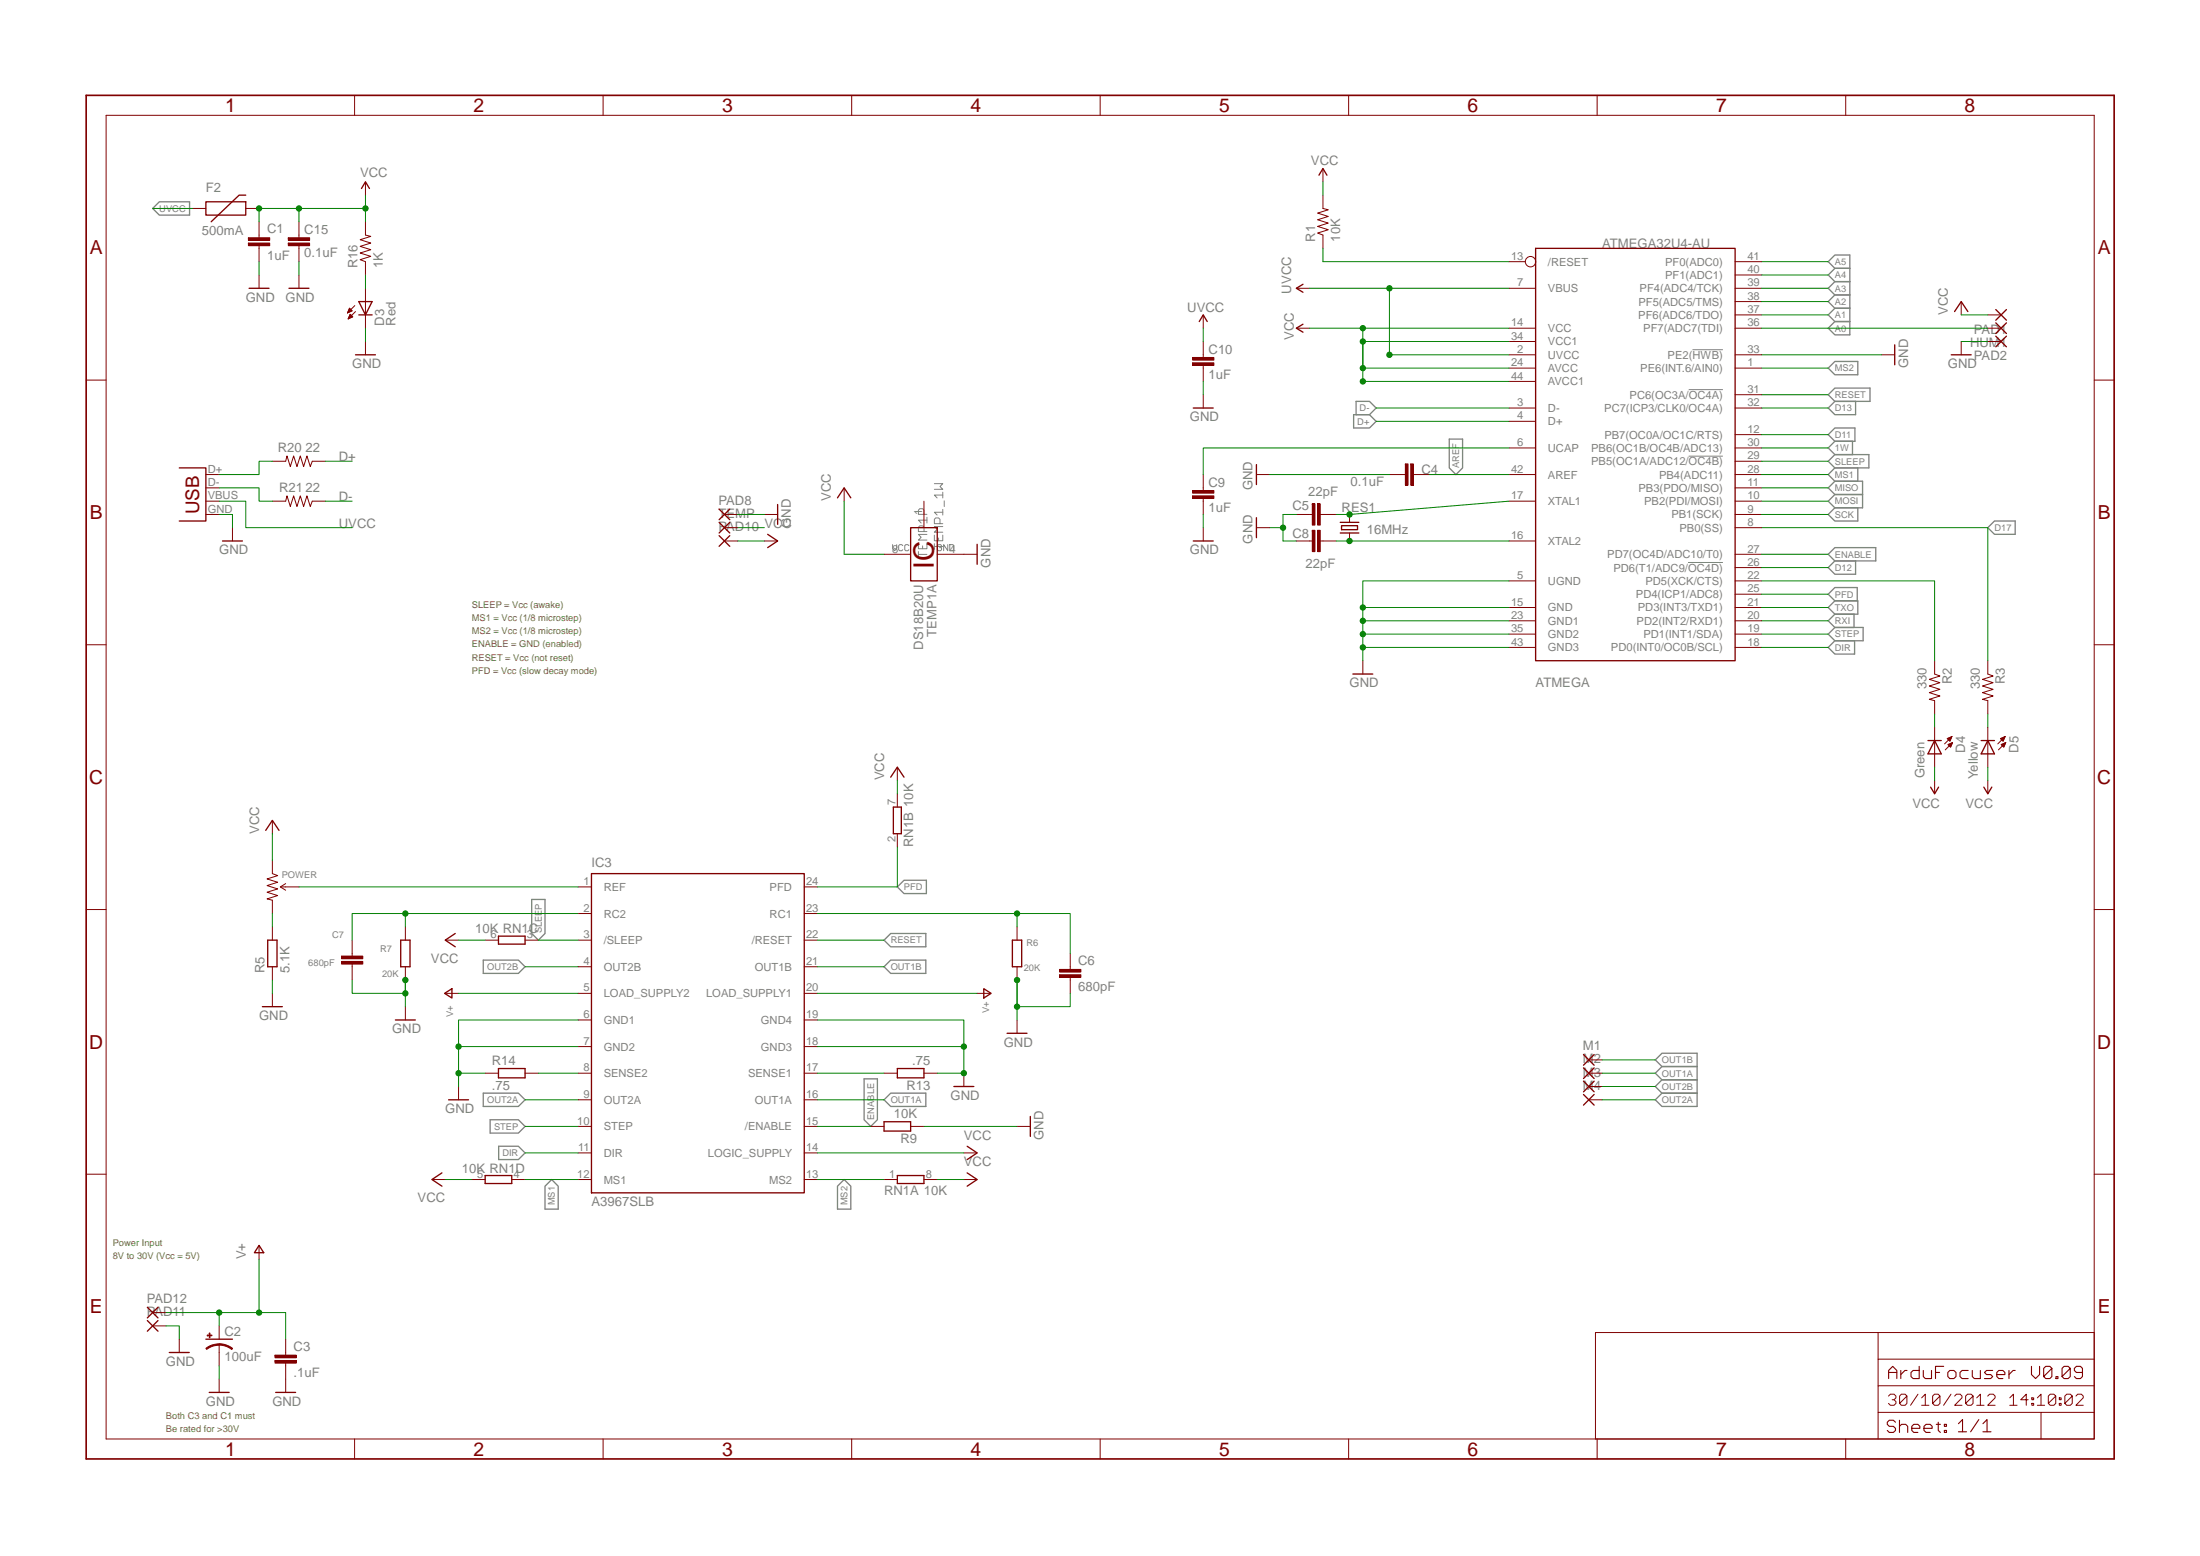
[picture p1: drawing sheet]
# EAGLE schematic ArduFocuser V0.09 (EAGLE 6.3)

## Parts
ATMEGA  ATMEGA32U4-AU  [TQFP44]
C1  1uF  CAP0805  [0805]
C2  100uF  CPOL-USD  [PANASONIC_D@1]
C3  .1uF  C-EUC0805  [C0805]
C4  0.1uF  CAP0805  [0805]
C5  22pF  CAP0805  [0805]
C6  680pF  C-EUC0805  [C0805]
C7  680pF  C-EUC0805  [C0805]
C8  22pF  CAP0805  [0805]
C9  1uF  CAP0805  [0805]
C10  1uF  CAP0805  [0805]
C15  0.1uF  CAP0805  [0805]
D3  Red  LED1206  [LED-1206]
D4  Green  LED1206  [LED-1206]
D5  Yellow  LED1206  [LED-1206]
F2  500mA  PTCSMD  [PTC-1206]
HUM1  1,6/0,8  [1,6/0,8]
IC3  A3967SLB  [SO24W]
M1  1,6/0,8  [1,6/0,8]
M2  1,6/0,8  [1,6/0,8]
M3  1,6/0,8  [1,6/0,8]
M4  1,6/0,8  [1,6/0,8]
PAD1  1,6/0,8  [1,6/0,8]
PAD2  1,6/0,8  [1,6/0,8]
PAD8  1,6/0,8  [1,6/0,8]
PAD10  1,6/0,8  [1,6/0,8]
PAD11  2,15/1,0  [2,15/1,0]
PAD12  2,15/1,0  [2,15/1,0]
POWER  TRIMPOTSMD  [TRIMPOT-3MM]
R1  10K  RESISTOR0805-RES  [0805]
R2  330  RESISTOR0805-RES  [0805]
R3  330  RESISTOR0805-RES  [0805]
R5  5.1K  R-EU_R0805  [R0805]
R6  20K  R-EU_R0805  [R0805]
R7  20K  R-EU_R0805  [R0805]
R9  10K  R-EU_R0805  [R0805]
R13  .75  R-EU_R0805  [R0805]
R14  .75  R-EU_R0805  [R0805]
R16  1K  RESISTOR0805-RES  [0805]
R20  22  RESISTOR0805-RES  [0805]
R21  22  RESISTOR0805-RES  [0805]
RES1  16MHz  CRYSTAL5X3  [CRYSTAL-SMD-5X3]
RN1  10K  4R-N0603-ARC  [0603-ARC]
TEMP  1,6/0,8  [1,6/0,8]
TEMP1  DS18B20U  [UMAX8]
USB  USB-MICROB  [USB-MICROB]

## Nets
1W: ATMEGA.30(PB6(OC1B/OC4B/ADC13)) TEMP.1(P)
A0: ATMEGA.36(PF7(ADC7(TDI)) HUM1.1(P)
A1: ATMEGA.37(PF6(ADC6/TDO))
A2: ATMEGA.38(PF5(ADC5/TMS))
A3: ATMEGA.39(PF4(ADC4/TCK))
A4: ATMEGA.40(PF1(ADC1))
A5: ATMEGA.41(PF0(ADC0))
AREF: ATMEGA.42(AREF) C4.2
D11: ATMEGA.12(PB7(OC0A/OC1C/RTS))
D12: ATMEGA.26(PD6(T1/ADC9/!OC4D))
D13: ATMEGA.32(PC7(ICP3/CLK0/OC4A))
D17: ATMEGA.8(PB0(SS)) R3.1
D+: ATMEGA.4(D+) R20.1
D-: ATMEGA.3(D-) R21.1
DIR: ATMEGA.18(PD0(INT0/OC0B/SCL)) IC3.11(DIR)
ENABLE: ATMEGA.27(PD7(OC4D/ADC10/T0)) IC3.15(/ENABLE) R9.2
GND: ATMEGA.5(UGND) ATMEGA.15(GND) ATMEGA.23(GND1) ATMEGA.33(PE2(!HWB)) ATMEGA.35(GND2) ATMEGA.43(GND3) C1.2 C2.- C3.2 C4.1 C5.2 C6.2 C7.2 C8.2 C9.1 C10.1 C15.1 D3.C IC3.6(GND1) IC3.7(GND2) IC3.18(GND3) IC3.19(GND4) PAD2.1(P) PAD8.1(P) PAD11.1(P) R5.1 R6.1 R7.1 R9.1 R13.1 R14.1 TEMP1.4 USB.GND
MISO: ATMEGA.11(PB3(PDO/MISO))
MOSI: ATMEGA.10(PB2(PDI/MOSI))
MS1: ATMEGA.28(PB4(ADC11)) IC3.12(MS1) RN1.4
MS2: ATMEGA.1(PE6(INT.6/AIN0)) IC3.13(MS2) RN1.1
N$1: ATMEGA.16(XTAL2) C8.1 RES1.1
N$3: ATMEGA.17(XTAL1) C5.1 RES1.3
N$6: ATMEGA.6(UCAP) C9.2
N$7: R21.2 USB.D-
N$8: IC3.8(SENSE2) R14.2
N$9: IC3.17(SENSE1) R13.2
N$10: C7.1 IC3.2(RC2) R7.2
N$11: R20.2 USB.D+
N$13: C6.1 IC3.23(RC1) R6.2
N$14: IC3.1(REF) POWER.2(WIPER)
N$16: POWER.3(CW) R5.2
N$17: D5.C R3.2
N$18: D4.C R2.2
N$38: D3.A R16.1
OUT1A [MOTOR OUT]: IC3.16(OUT1A) M2.1(P)
OUT1B [MOTOR OUT]: IC3.21(OUT1B) M1.1(P)
OUT2A [MOTOR OUT]: IC3.9(OUT2A) M4.1(P)
OUT2B [MOTOR OUT]: IC3.4(OUT2B) M3.1(P)
PFD: ATMEGA.25(PD4(ICP1/ADC8)) IC3.24(PFD) RN1.2
RESET: ATMEGA.31(PC6(OC3A/!OC4A)) IC3.22(/RESET)
RESET1: ATMEGA.13(/RESET) R1.1
RXI: ATMEGA.20(PD2(INT2/RXD1))
SCK: ATMEGA.9(PB1(SCK))
SLEEP: ATMEGA.29(PB5(OC1A/ADC12/!OC4B)) IC3.3(/SLEEP) RN1.3
STEP: ATMEGA.19(PD1(INT1/SDA)) IC3.10(STEP)
TXLED2: ATMEGA.22(PD5(XCK/CTS)) R2.1
TXO: ATMEGA.21(PD3(INT3/TXD1))
UVCC [usbvcc]: ATMEGA.2(UVCC) ATMEGA.7(VBUS) C10.2 F2.1 USB.VBUS
V+ [power]: C2.+ C3.1 IC3.5(LOAD_SUPPLY2) IC3.20(LOAD_SUPPLY1) PAD12.1(P)
VCC [VCC]: ATMEGA.14(VCC) ATMEGA.24(AVCC) ATMEGA.34(VCC1) ATMEGA.44(AVCC1) C1.1 C15.2 D4.A D5.A F2.2 IC3.14(LOGIC_SUPPLY) PAD1.1(P) PAD10.1(P) POWER.1(CCW) R1.2 R16.2 RN1.5 RN1.6 RN1.7 RN1.8 TEMP1.8

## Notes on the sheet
- SLEEP = Vcc (awake)
- MS1 = Vcc (1/8 microstep)
- MS2 = Vcc (1/8 microstep)
- ENABLE = GND (enabled)
- RESET = Vcc (not reset)
- PFD = Vcc (slow decay mode)
- Power Input
- 8V to 30V (Vcc = 5V)
- Both C3 and C1 must
- Be rated for >30V

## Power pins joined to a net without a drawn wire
1W: TEMP1.1
